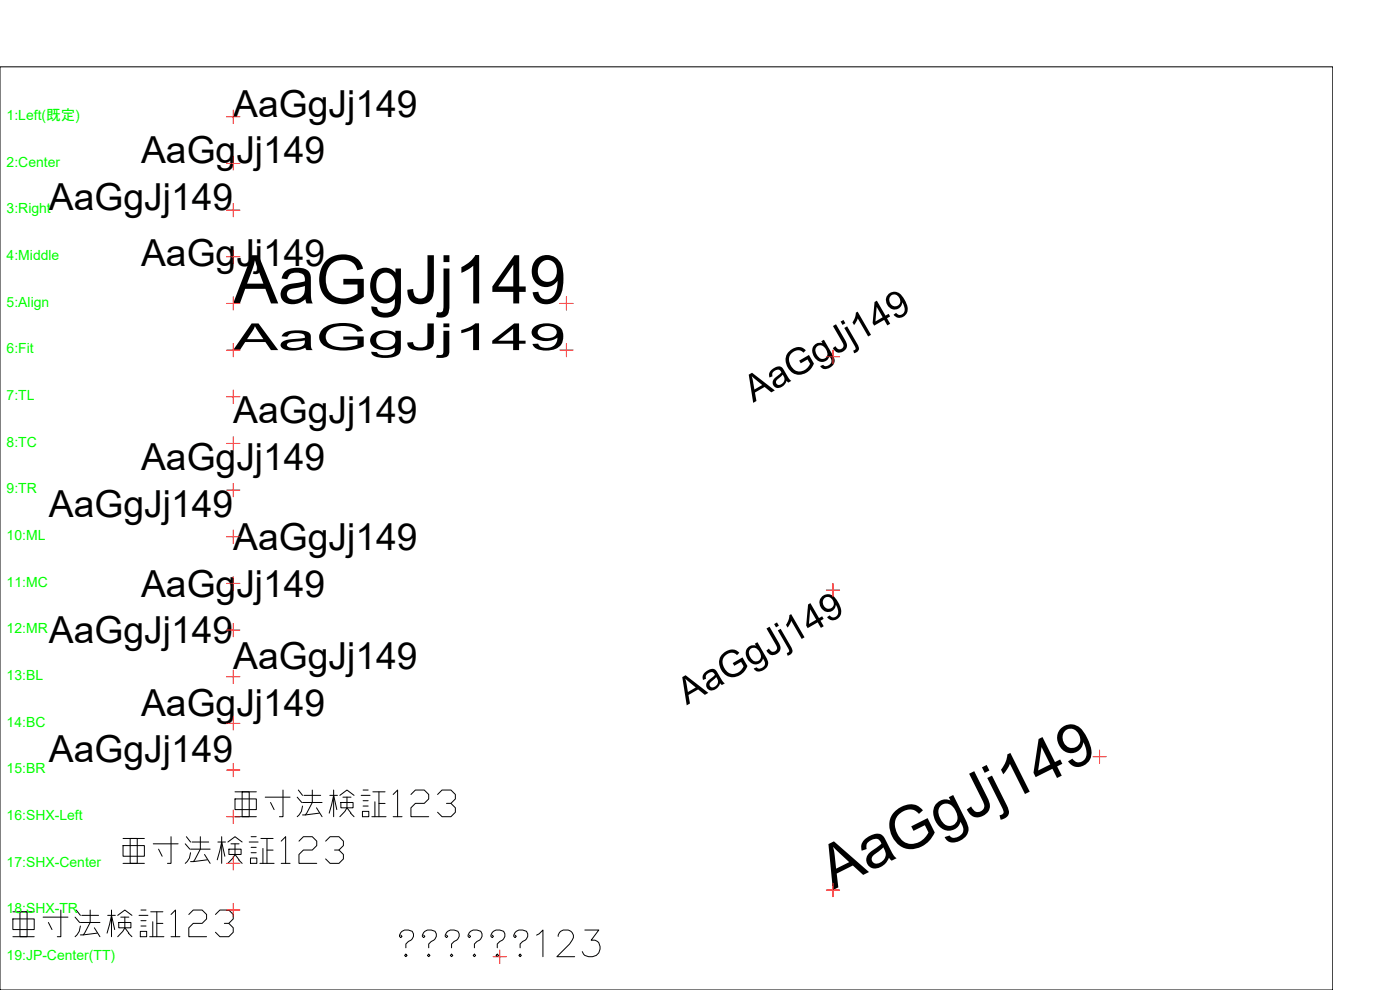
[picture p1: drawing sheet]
<svg xmlns="http://www.w3.org/2000/svg" width="420mm" height="297mm" viewBox="0 0 420 297" stroke-linecap="round" stroke-linejoin="round" font-family="sans-serif">
<!-- layer: 0 -->
<g fill="none" stroke="#000" stroke-width=".3">
<path d="M0 20.1h400v276.9h-400zM70.5 239.7h6.4v3.2h-6.4zM70.5 237.6h6.4M72.7 237.6h2.1v7.4h-2.1zM79.6 239.2h7.5M84.9 237v8h-1M89.2 239.2l1.4 1.6M89.5 237l1.3 1.6M91.2 238.6h5M93.7 237v3.8l-2.1 3.7M99 238.6h2.3M100.1 237v8"/>
<path d="M102 238.6l2.1-1.6 2.2 1.6M102.9 239.2h2.4M104.1 239.2v3.2l-.6 1-1.5 1.6M108.4 238.6h2.7M109 237h1.5M111.9 237.6h3.7M113.7 237.6v7.4M118 238.4l1.3-1.4v8M123.3 238.4l1.4-1.4h2.6l1.4 1.4v1.3l-1.4 1.3h-2.6l-1.4 1.4v2.6h5.4M131.3 238.4l1.4-1.4h2.6l1.4 1.4v1.3l-1.4 1.3h-1.3M36.9 253.7h6.4v3.2h-6.4zM36.9 251.6h6.4"/>
<path d="M36.9 259h6.4M39.1 251.6h2.1v7.4h-2.1zM46 253.2h7.5M47.6 254.8l1.1 2.1M51.3 251v8h-1M55.6 253.2l1.4 1.6M55.9 251l1.3 1.6M57.2 255.8l-.3 1.6-1.3 1.6M57.2 254.8h5.9M57.6 252.6h5M60.1 251v3.8l-2.1 3.7M61.4 256.4l1.7 2.6"/>
<path d="M62.2 258l-5 .5M65.4 252.6h2.3M66.5 251v8M67.5 256.9l-1-4.3-1.3 5.4M68.4 252.6l2.1-1.6 2.2 1.6M68.7 254.8h3.7v1.6h-3.7zM69.3 253.2h2.4M70.5 253.2v3.2l-.6 1-1.5 1.6M70.5 245h6.4M70.5 256.4l1.2 1.6M71.6 258l1.1 1M74.8 252.6h2.7"/>
<path d="M75.2 257.4h1.9v1.6h-1.9zM75.4 255.8h1.5M75.4 254.2h1.5M75.4 251h1.5M78 259h4.3M78.3 251.6h3.7M78.9 254.6v4.4M80.1 255.1h1.9M80.1 251.6v7.4M81.2 240.8l1.1 2.1M84.4 252.4l1.3-1.4v8M84.4 259h2.7"/>
<path d="M89.7 252.4l1.4-1.4h2.6l1.4 1.4v1.3l-1.4 1.3h-2.6l-1.4 1.4v2.6h5.4M90.8 241.8l-.3 1.6-1.3 1.6M90.8 240.8h5.9M95 242.4l1.7 2.6M95.8 244l-5 .5M97.7 252.4l1.4-1.4h2.6l1.4 1.4v1.3l-1.4 1.3h-1.3M101.1 242.9l-1-4.3-1.3 5.4M101.7 255l1.4 1.4v1.3l-1.4 1.3h-2.6l-1.4-1.3M102.3 240.8h3.7v1.6h-3.7zM104.1 242.4l1.2 1.6M105.2 244l1.1 1M108.8 243.4h1.9v1.6h-1.9z"/>
<path d="M109 241.8h1.5M109 240.2h1.5M111.6 245h4.3M112.5 240.6v4.4M113.7 241.1h1.9M118 245h2.7M135.3 241l1.4 1.4v1.3l-1.4 1.3h-2.6l-1.4-1.3M3.9 275.7h6.4v3.2h-6.4zM3.9 273.6h6.4M6 273.6h2.1v7.4h-2.1zM12.9 275.2h7.5M14.5 276.8l1.1 2.1"/>
<path d="M18.3 273v8h-1.1M22.5 275.2l1.4 1.6M22.9 273l1.2 1.6M24.1 277.8l-.3 1.6-1.3 1.6M24.1 276.8h5.9M24.5 274.6h5.1M27.1 273v3.8l-2.1 3.7M28.3 278.4l1.7 2.6M29.2 280l-5.1 .5M32.3 274.6h2.3M33.5 273v8M34.4 278.9l-.9-4.3-1.4 5.4"/>
<path d="M35.3 274.6l2.2-1.6 2.1 1.6M35.6 276.8h3.7v1.6h-3.7zM36.2 275.2h2.5M37.5 275.2v3.2l-.6 1-1.6 1.6M37.5 278.4l1.2 1.6M38.5 280l1.1 1M41.7 274.6h2.7M42.1 279.4h1.9v1.6h-1.9zM42.3 277.8h1.5M42.3 276.2h1.5M42.3 273h1.5M45.2 273.6h3.7"/>
<path d="M45.8 276.6v4.4M47.1 277.1h1.8M47.1 273.6v7.4M51.3 274.4l1.4-1.4v8M56.7 274.4l1.3-1.4h2.7l1.3 1.4v1.3l-1.3 1.3h-2.7l-1.3 1.4v2.6h5.3M64.7 274.4l1.3-1.4h2.7l1.3 1.4v1.3l-1.3 1.3h-1.4M68.7 277l1.3 1.4v1.3l-1.3 1.3h-2.7l-1.3-1.3M175.5 279h4.2l-2.3 3.1a2.34 2.34 0 0 1 2.5 1.1 2.34 2.34 0 0 1-.2 2.7 2.89 2.89 0 0 1-4.9-.4M3.9 281h6.4M44.9 281h4.3M51.3 281h2.7M120.3 280.6l.4 .4-.4 .3-.4-.3a2.05 2.05 0 0 1 2.7-2l1.1 .4a1.9 1.9 0 0 1-1.1 3.1l-.8 .7v1.2"/>
<path d="M121.4 286.7l.4-.4 .4 .4-.4 .3zM127.1 280.6l.4 .4-.4 .3-.3-.3a2.05 2.05 0 0 1 2.6-2l1.2 .4a1.9 1.9 0 0 1-1.2 3.1l-.7 .7v1.2M128.3 286.7l.4-.4 .3 .4-.3 .3zM134 280.6l.4 .4-.4 .3-.4-.3a2.05 2.05 0 0 1 2.7-2l1.1 .4a1.9 1.9 0 0 1-1.1 3.1l-.8 .7v1.2M135.1 286.7l.4-.4 .4 .4-.4 .3zM140.9 280.6l.3 .4-.3 .3-.4-.3a2.05 2.05 0 0 1 2.6-2l1.2 .4a1.9 1.9 0 0 1-1.2 3.1l-.7 .7v1.2M142 286.7l.4-.4 .4 .4-.4 .3zM147.7 280.6l.4 .4-.4 .3-.4-.3a2.05 2.05 0 0 1 2.7-2l1.1 .4a1.9 1.9 0 0 1-1.1 3.1l-.8 .7v1.2M148.9 286.7l.3-.4 .4 .4-.4 .3zM154.6 280.6l.4 .4-.4 .3-.4-.3a2.05 2.05 0 0 1 2.7-2l1.1 .4a1.9 1.9 0 0 1-1.1 3.1l-.8 .7v1.2M155.7 286.7l.4-.4 .4 .4-.4 .3zM161 280.6l.8-.4 1.1-1.2v8"/>
<path d="M167.5 281a1.99 1.99 0 0 1 1.5-2h1.6a1.96 1.96 0 0 1 1.1 3.1l-.8 1.1-3.8 3.8h5.4"/>
</g>
<g fill="none" stroke="#f00" stroke-width=".3">
<path d="M68 35h4M70 33v4M68 49.1h4M70 47v4.1M68 63h4M68 77h4M70 61v4M70 75v4M68 91h4M70 89v4M168 91h4M170 89v4"/>
<path d="M68 105h4M68 119h4M70 103v4M70 117v4M168 105h4M170 103v4M248 107h4M250 105v4M68 133.1h4M70 131v4.1M68 147h4M70 145v4"/>
<path d="M70 159v4M68 161h4M68 175h4M70 173v4M248 177h4M250 175v4M68 189h4M70 187v4M68 203h4M68 217.1h4M70 201v4M70 215v4"/>
<path d="M68 231h4M70 229v4M328 227h4M330 225v4M68 245h4M68 259h4M70 243v4M70 257v4M68 273h4M70 271v4M248 267h4M250 265v4"/>
<path d="M148 287h4M150 285v4"/>
</g>
<text font-size="20.2" x="70" y="91">AaGgJj149</text>
<text font-size="18.1" x="250" y="267" transform="rotate(-27 250 267)">AaGgJj149</text>
<g font-size="11.2">
<text x="70" y="35">AaGgJj149</text>
<text x="42.4" y="49.1">AaGgJj149</text>
<text x="14.7" y="63">AaGgJj149</text>
<text x="42.4" y="79.9">AaGgJj149</text>
<text x="70" y="105">AaGgJj149</text>
<text x="226.1" y="120.9" transform="rotate(-30 226.1 120.9)">AaGgJj149</text>
<text x="70" y="127">AaGgJj149</text>
<text x="42.4" y="141">AaGgJj149</text>
<text x="14.7" y="155">AaGgJj149</text>
<text x="70" y="165">AaGgJj149</text>
<text x="42.4" y="179">AaGgJj149</text>
<text x="14.7" y="193">AaGgJj149</text>
<text x="70" y="200.7">AaGgJj149</text>
<text x="42.4" y="214.7">AaGgJj149</text>
<text x="206.1" y="211.6" transform="rotate(-30 206.1 211.6)">AaGgJj149</text>
<text x="14.7" y="228.7">AaGgJj149</text>
</g>
<g font-size="4.2" fill="#0f0">
<text x="2" y="36">1:Left(既定)</text>
<text x="2" y="50">2:Center</text>
<text x="2" y="64">3:Right</text>
<text x="2" y="78">4:Middle</text>
<text x="2" y="92.1">5:Align</text>
<text x="2" y="106">6:Fit</text>
<text x="2" y="120">7:TL</text>
<text x="2" y="134">8:TC</text>
<text x="2" y="148">9:TR</text>
<text x="2" y="162">10:ML</text>
<text x="2" y="176.1">11:MC</text>
<text x="2" y="190">12:MR</text>
<text x="2" y="204">13:BL</text>
<text x="2" y="218">14:BC</text>
<text x="2" y="232">15:BR</text>
<text x="2" y="246">16:SHX-Left</text>
<text x="2" y="260">17:SHX-Center</text>
<text x="2" y="274">18:SHX-TR</text>
<text x="2" y="288">19:JP-Center(TT)</text>
</g>
</svg>
